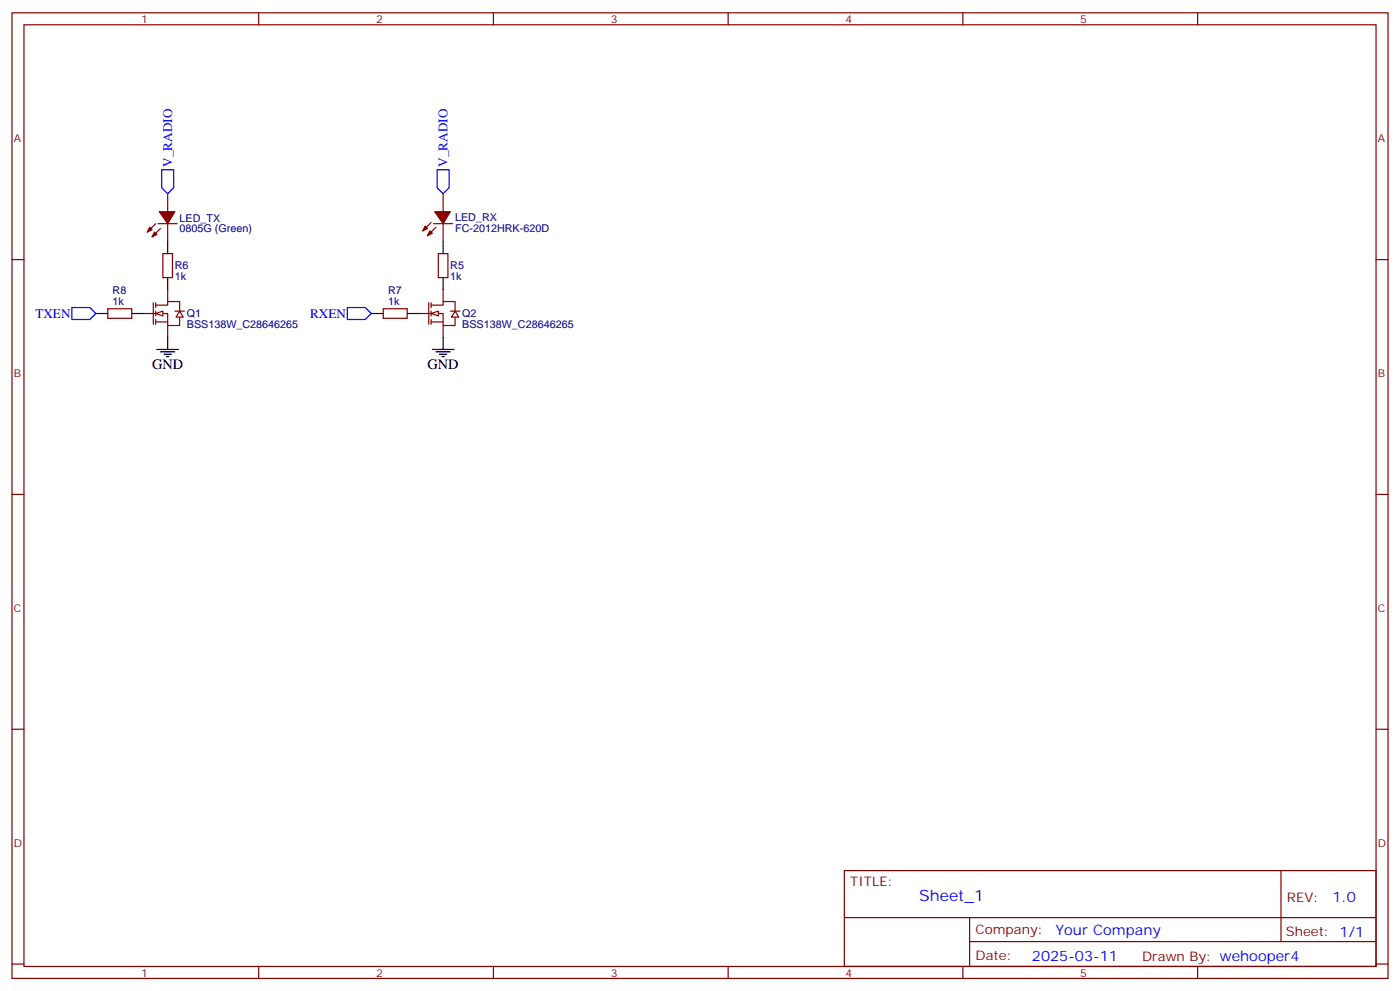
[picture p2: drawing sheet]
<svg xmlns="http://www.w3.org/2000/svg" width="412mm" height="292mm" viewBox="0 0 412 292" stroke-linecap="round" stroke-linejoin="round" font-family="sans-serif">
<g fill="none" stroke="#870000" stroke-width=".35">
<path d="M3.5 3.8h405.4v284.3h-405.4zM7.1 7.3h398.2v277.3h-398.2zM76.2 3.8v3.5M145.3 3.8v3.5M214.5 3.8v3.5M283.6 3.8v3.5M352.8 3.8v3.5M3.5 76.4h3.6M405.3 76.4h3.6M123.5 92.3h7v3.5h3.6v-2.4M126.3 89.1v6.4M127 89.9h3.5v-1.1h3.6v2.8"/>
<path d="M127 89.1v1.5M127 91.6v1.4M127 94.1v1.4M127 94.8h3.5M130.5 85.3v3.5M130.5 95.8v3.6M132.6 91.6h2.9M3.5 145.6h3.6M405.3 145.6h3.6M3.5 214.7h3.6M405.3 214.7h3.6M248.7 256.4h156.6v28.2h-156.6z"/>
<path d="M377.3 256.4v20.9M248.7 270.2h156.5M285.6 277.3h119.6M285.6 270.2v14.1M3.5 283.9h3.6M76.2 284.6v3.5M145.3 284.6v3.5M214.5 284.6v3.5M283.6 284.6v3.5M352.8 284.6v3.5M405.3 283.9h3.6"/>
</g>
<g fill="#fff" stroke="#870000" stroke-width=".35">
<path d="M134.1 91.6l1 1.8h-2.1z"/>
<path d="M127 92.3l2.1-.7v1.4z"/>
</g>
<path d="M42.3 92.3h7.1v3.5h3.5v-2.4M45.2 89.1v6.4M45.9 89.9h3.5v-1.1h3.5v2.8M45.9 89.1v1.5M45.9 91.6v1.4M45.9 94.1v1.4M45.9 94.8h3.5M49.4 85.3v3.5M49.4 95.8v3.6M51.5 91.6h2.8" fill="none" stroke="#870000" stroke-width=".35"/>
<g fill="#fff" stroke="#870000" stroke-width=".35">
<path d="M52.9 91.6l1.1 1.8h-2.1z"/>
<path d="M45.9 92.3l2.1-.7v1.4z"/>
</g>
<g fill="#870000" stroke="#870000" stroke-width=".35">
<path d="M45.5 68.3l.7 .7-1.4 .7z"/>
<path d="M44.1 66.9l.7 .7-1.4 .7z"/>
<path d="M46.9 62.3h4.6l-2.1 3.6z"/>
<path d="M126.6 68l.8 .7-1.5 .7z"/>
<path d="M125.2 66.6l.7 .7-1.4 .7z"/>
<path d="M128.1 62.3h4.5l-2.1 3.6z"/>
</g>
<g fill="none" stroke="#870000" stroke-width=".35">
<path d="M49.4 57v5.3M130.5 57v5.3M45.9 65.9l-2.5 2.4M46.6 65.9h5.6M47.3 67.3l-2.5 2.4M48 74.7h2.8v7h-2.8zM49.4 65.9v5.3M127 65.5l-2.5 2.5M127.7 65.9h5.6M128.4 66.9l-2.5 2.5M129.1 74.7h2.8v7h-2.8zM130.5 65.9v5.3"/>
<path d="M31.7 90.9h7.1v2.8h-7.1zM112.9 90.9h7v2.8h-7z"/>
</g>
<path d="M47.6 50h3.6v5.3l-1.8 1.7-1.8-1.7zM128.8 50h3.5v5.3l-1.8 1.7-1.7-1.7zM21.2 90.6h5.3l1.7 1.7-1.7 1.8h-5.3zM102.3 90.6h5.3l1.8 1.7-1.8 1.8h-5.3z" fill="none" stroke="#00f" stroke-width=".35"/>
<g fill="none" stroke="#000" stroke-width=".35">
<path d="M49.4 71.2v3.5M130.5 71.2v3.5M28.2 92.3h3.5M38.8 92.3h3.5M49.4 81.7v3.6M49.4 99.4v3.5M109.4 92.3h3.5M119.9 92.3h3.6M130.5 81.7v3.6M130.5 99.4v3.5M46.2 102.9h6.4M47.3 103.6h4.2"/>
<path d="M48.3 104.3h2.1M49 105h.7M127.4 102.9h6.3M128.4 103.6h4.2M129.5 104.3h2.1M130.2 105h.7"/>
</g>
<text font-size="4.6" fill="#00f" x="270.8" y="265.4">Sheet_1</text>
<g font-size="4.2">
<text x="44.8" y="108.5">GND</text>
<text x="125.9" y="108.5">GND</text>
</g>
<g font-size="4.2" fill="#00f">
<text x="392.5" y="265.6">1.0</text>
<text x="310.9" y="275.2">Your Company</text>
<text x="304" y="283">2025-03-11</text>
</g>
<g font-size="3.9" fill="#00f">
<text x="50.7" y="49.1" transform="rotate(-90 50.7 49.1)">V_RADIO</text>
<text x="131.8" y="49.1" transform="rotate(-90 131.8 49.1)">V_RADIO</text>
<text x="10.4" y="93.6">TXEN</text>
<text x="91.4" y="93.6">RXEN</text>
</g>
<g font-size="3.9" fill="#800">
<text x="250.5" y="260.9">TITLE:</text>
<text x="379.1" y="265.6">REV:</text>
<text x="287.4" y="275.1">Company:</text>
<text x="378.7" y="275.8">Sheet: 1/1</text>
<text x="287.4" y="282.8">Date:</text>
<text x="336.4" y="282.9">Drawn By: wehooper4</text>
</g>
<g font-size="3.2" fill="#800">
<text x="41.6" y="6.8">1</text>
<text x="110.8" y="6.8">2</text>
<text x="179.9" y="6.8">3</text>
<text x="249.1" y="6.8">4</text>
<text x="318.2" y="6.8">5</text>
<text x="4.1" y="41.9">A</text>
<text x="405.9" y="41.9">A</text>
<text x="4.1" y="111">B</text>
<text x="405.9" y="111">B</text>
<text x="4.1" y="180.2">C</text>
<text x="405.9" y="180.2">C</text>
<text x="4.1" y="249.3">D</text>
<text x="405.9" y="249.3">D</text>
<text x="41.6" y="287.6">1</text>
<text x="110.8" y="287.6">2</text>
<text x="179.9" y="287.6">3</text>
<text x="249.1" y="287.6">4</text>
<text x="318.2" y="287.6">5</text>
</g>
<g font-size="3.2" fill="#000080">
<text x="52.9" y="65.2">LED_TX</text>
<text x="134.1" y="65.2">LED_RX</text>
<text x="52.9" y="68.4">0805G (Green)</text>
<text x="134.1" y="68.4">FC-2012HRK-620D</text>
<text x="51.5" y="82.5">1k</text>
<text x="51.5" y="79.4">R6</text>
<text x="132.6" y="82.5">1k</text>
<text x="132.6" y="79.4">R5</text>
<text x="33.2" y="89.9">1k</text>
<text x="33.2" y="86.7">R8</text>
<text x="114.3" y="89.9">1k</text>
<text x="114.3" y="86.7">R7</text>
<text x="55" y="93.5">Q1</text>
<text x="136.2" y="93.5">Q2</text>
<text x="55" y="96.6">BSS138W_C28646265</text>
<text x="136.2" y="96.6">BSS138W_C28646265</text>
</g>
</svg>
